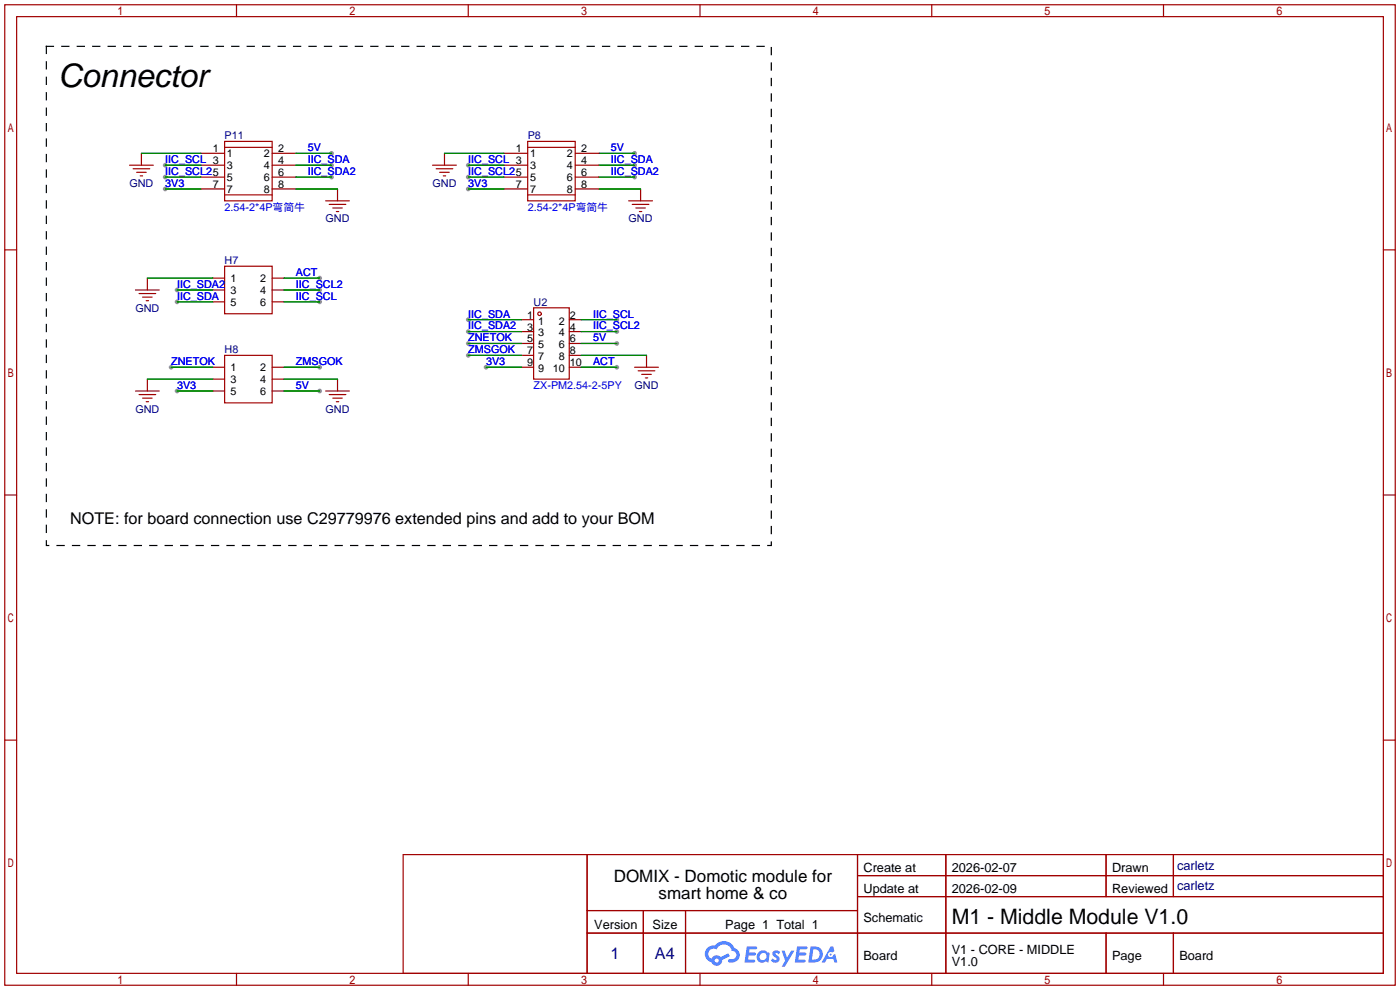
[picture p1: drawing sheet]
<svg xmlns="http://www.w3.org/2000/svg" width="299mm" height="212mm" viewBox="0 0 299 212" stroke-linecap="round" stroke-linejoin="round" font-family="sans-serif">
<g fill="#999">
<circle cx="37.8" cy="64.5" r=".51"/>
<circle cx="37.8" cy="62" r=".51"/>
<circle cx="68.3" cy="64.5" r=".51"/>
<circle cx="68.3" cy="62" r=".51"/>
<circle cx="68.3" cy="59.4" r=".51"/>
<circle cx="36.6" cy="78.5" r=".51"/>
<circle cx="68.3" cy="78.5" r=".51"/>
<circle cx="37.8" cy="83.6" r=".51"/>
<circle cx="68.3" cy="83.6" r=".51"/>
<circle cx="35.3" cy="35.3" r=".51"/>
<circle cx="35.3" cy="37.8" r=".51"/>
<circle cx="35.3" cy="40.4" r=".51"/>
<circle cx="70.9" cy="35.3" r=".51"/>
<circle cx="70.9" cy="32.8" r=".51"/>
<circle cx="70.9" cy="37.8" r=".51"/>
<circle cx="100.1" cy="68.3" r=".51"/>
<circle cx="100.1" cy="73.4" r=".51"/>
<circle cx="100.1" cy="75.9" r=".51"/>
<circle cx="103.9" cy="78.5" r=".51"/>
<circle cx="100.1" cy="70.9" r=".51"/>
<circle cx="131.8" cy="78.5" r=".51"/>
<circle cx="131.8" cy="70.9" r=".51"/>
<circle cx="131.8" cy="68.3" r=".51"/>
<circle cx="131.8" cy="73.4" r=".51"/>
<circle cx="135.6" cy="37.8" r=".51"/>
<circle cx="135.6" cy="35.3" r=".51"/>
<circle cx="135.6" cy="32.8" r=".51"/>
<circle cx="100.1" cy="35.3" r=".51"/>
<circle cx="100.1" cy="40.4" r=".51"/>
<circle cx="100.1" cy="37.8" r=".51"/>
</g>
<g fill="none" stroke="#a10000" stroke-width=".25">
<path d="M1 1h297.2v209.6h-297.2zM3.6 3.6h292.1v204.4h-292.1zM50.5 1v2.6M100.1 1v2.6M149.6 1v2.6M199.1 1v2.6M248.7 1v2.6M1 53.4h2.6M295.7 53.4h2.5M1 105.8h2.6M295.7 105.8h2.5M1 158.2h2.6"/>
<path d="M295.7 158.2h2.5M50.5 208v2.6M100.1 208v2.6M149.6 208v2.6M199.1 208v2.6M248.7 208v2.6"/>
</g>
<g fill="#5487ff">
<path d="M165.3 203.3a.99 .99 0 0 1 1.4 .2l-.3 .5a.39 .39 0 0 0-.3-.3 .39 .39 0 0 0-.4 .1l.1 .1a1.02 1.02 0 0 1 .6 1.6 1.17 1.17 0 0 1-1.7-.2l.4-.5 .6 .4 .3-.1v-.3a1.01 1.01 0 0 1-.7-1.5z"/>
<path d="M167.1 203.2h.6l.5 1.5 .9-1.5h.7l-2.1 3.4h-.7l.8-1.3z"/>
<path d="M159.6 202.3h1.9l.3 .1-.1 .4-1.5 .1-.1 .7h1.2l.3 .3-.3 .3h-1.3l-.1 .9h1.4l.1 .3-.1 .2-2.2 .1z"/>
<path d="M170.4 202.3h1.9l.2 .1-.1 .4-1.5 .1-.1 .7h1.3l.3 .3-.4 .3h-1.2l-.2 .9h1.4l.2 .3-.2 .2-2.1 .1z"/>
<path d="M177.5 202.3h.6l.2 1-.5 .3a.57 .57 0 0 0-.8 .2 .57 .57 0 0 0 .4 .8 .57 .57 0 0 0 .7-.5l.4-.2 .5 1.8h-.7l-.2-.7h-1.4l-.4 .7h-.7z"/>
<path d="M173.2 202.3l-.4 3.4h1.1a1.73 1.73 0 0 0 1.9-1.7 1.73 1.73 0 0 0-2-1.7zM173.8 202.9a1.14 1.14 0 0 1 1.4 1.1 1.14 1.14 0 0 1-1.5 1.1h-.2z"/>
<path d="M162 203.6a1.26 1.26 0 0 0 0 1.8 1.26 1.26 0 0 0 1.7 .1l.5 .2 .3-1.9-.1-.2h-.4a1.21 1.21 0 0 0-2 0zM162.6 203.9a.76 .76 0 0 1 1 0 .76 .76 0 0 1 .1 1.1 .76 .76 0 0 1-1 .1l-.4-.6z"/>
<path d="M151.2 202.6a1.81 1.81 0 0 0 .9 3 1.18 1.18 0 0 0 1.3 .8 1.18 1.18 0 0 0 .9-1.2l1.7-.9-.4-.6-1.5 .8a1.2 1.2 0 0 0-2 .4 1.14 1.14 0 0 1-.6-1.6 1.14 1.14 0 0 1 1.7-.4 1.73 1.73 0 0 1 1.7-1.1 1.73 1.73 0 0 1 1.6 1.4 .94 .94 0 0 1 .8 1.2 .94 .94 0 0 1-1.3 .6 .36 .36 0 0 0-.4 .3 .36 .36 0 0 0 .3 .4 1.63 1.63 0 0 0 2.1-1 1.63 1.63 0 0 0-1-2.1 2.43 2.43 0 0 0-4.2-.5l-1 .1zM152.7 205.3a.45 .45 0 0 1 .9 0 .45 .45 0 0 1-.9 0z"/>
<circle cx="177.5" cy="204" r=".22"/>
</g>
<g fill="none" stroke="#a10000" stroke-width=".25">
<path d="M27.7 35.3h5.1M28.4 36.1h3.6M29.2 36.8h2M30 37.6h.5M30.2 32.8v2.5M42.9 32.8h5.1M42.9 35.3h5.1M42.9 37.8h5.1M48 30.2h10.2v12.7h-10.2zM48 31.5h10.2M58.2 32.8h5M58.2 35.3h5"/>
<path d="M58.2 37.8h5M92.5 35.3h5M93.2 36.1h3.6M94 36.8h2M94.7 37.6h.5M95 32.8v2.5M107.7 32.8h5.1M107.7 35.3h5.1M107.7 37.8h5.1M112.8 30.2h10.1v12.7h-10.1zM112.8 31.5h10.1M122.9 32.8h5.1"/>
<path d="M122.9 35.3h5.1M122.9 37.8h5.1M31.5 59.4v2.6M42.9 40.4h5.1M45.5 59.4h2.5M48 56.9h10.2v10.2h-10.2zM48 41.7h10.2M58.2 59.4h2.5M58.2 40.4h5M69.6 42.9h5.1M70.4 43.7h3.5M71.1 44.4h2.1"/>
<path d="M71.9 45.2h.5M72.1 40.4v2.5M107.7 40.4h5.1M112.8 41.7h10.1M122.9 40.4h5.1M134.4 42.9h5M135.1 43.7h3.6M135.9 44.4h2M136.7 45.2h.5M136.9 40.4v2.5M29 62h5M29.7 62.7h3.6"/>
<path d="M30.5 63.5h2M31.2 64.3h.5M45.5 62h2.5M45.5 64.5h2.5M45.5 78.5h2.5M48 75.9h10.2v10.2h-10.2zM58.2 62h2.5M58.2 64.5h2.5M58.2 78.5h2.5M111.5 78.5h2.5M111.5 68.3h2.5M111.5 70.9h2.5"/>
<path d="M111.5 75.9h2.5M111.5 73.4h2.5M114 65.8h7.7v15.2h-7.7zM121.7 78.5h2.5M121.7 68.3h2.5M121.7 70.9h2.5M121.7 75.9h2.5M121.7 73.4h2.5M135.6 78.5h5.1M136.4 79.2h3.6M138.2 75.9v2.6M29 83.6h5"/>
<path d="M29.7 84.3h3.6M30.5 85.1h2M31.2 85.9h.5M31.5 81v2.6M45.5 81h2.5M45.5 83.6h2.5M58.2 81h2.5M58.2 83.6h2.5M69.6 83.6h5.1M70.4 84.3h3.5M71.1 85.1h2.1M71.9 85.9h.5"/>
<path d="M72.1 81v2.6M137.2 80h2M137.9 80.8h.5M86.2 182.6h209.5v25.4h-209.5zM125.5 182.6v25.4M125.5 194.6h57.8M125.5 199.4h170.2M137.5 194.6v13.4M146.5 194.6v13.4M183.3 182.6v25.4M183.3 187.1h112.4M183.3 191.6h112.4"/>
<path d="M202.1 182.6v25.4M236.4 182.6v9M236.4 199.4v8.6M250.8 182.6v9M250.8 199.4v8.6"/>
<circle cx="115.3" cy="67.1" r=".38"/>
</g>
<path d="M9.9 9.9h154.9v106.7h-154.9z" fill="none" stroke="#000" stroke-width=".25" stroke-dasharray="1.5 1.8"/>
<g fill="none" stroke="#008700" stroke-width=".25">
<path d="M30.2 32.8h12.7M35.3 35.3h7.6M35.3 37.8h7.6M63.2 35.3h7.7M63.2 37.8h7.7M63.2 32.8h7.7M95 32.8h12.7M100.1 35.3h7.6M100.1 37.8h7.6M128 35.3h7.6M128 37.8h7.6M128 32.8h7.6"/>
<path d="M31.5 59.4h14M35.3 40.4h7.6M60.7 59.4h7.6M63.2 40.4h8.9M100.1 40.4h7.6M128 40.4h8.9M36.6 78.5h8.9M37.8 64.5h7.7M37.8 62h7.7M60.7 64.5h7.6M60.7 62h7.6M60.7 78.5h7.6"/>
<path d="M100.1 68.3h11.4M100.1 73.4h11.4M100.1 75.9h11.4M100.1 70.9h11.4M103.9 78.5h7.6M124.2 78.5h7.6M124.2 68.3h7.6M124.2 73.4h7.6M124.2 75.9h14M124.2 70.9h7.6M31.5 81h14M37.8 83.6h7.7"/>
<path d="M60.7 83.6h7.6M60.7 81h11.4"/>
</g>
<text font-size="6.9" x="12.4" y="18.7">Connector</text>
<text font-size="4.5" x="203.4" y="197.5">M1 - Middle Module V1.0</text>
<g font-size="3.6">
<text x="131.2" y="188.5">DOMIX - Domotic module for</text>
<text x="140.8" y="192.2">smart home &amp; co</text>
</g>
<text font-size="3.5" x="15" y="112.1">NOTE: for board connection use C29779976 extended pins and add to your BOM</text>
<g font-size="3.5" fill="#000080">
<text x="130.5" y="204.9">1</text>
<text x="140" y="204.9">A4</text>
</g>
<g font-size="2.7" fill="#000080">
<text x="251.6" y="185.9">carletz</text>
<text x="251.6" y="190.2">carletz</text>
</g>
<g font-size="2.7">
<text x="184.5" y="186.3">Create at</text>
<text x="184.5" y="190.8">Update at</text>
<text x="203.4" y="186.3">2026-02-07</text>
<text x="203.4" y="190.8">2026-02-09</text>
<text x="237.7" y="186.3">Drawn</text>
<text x="237.7" y="190.8">Reviewed</text>
<text x="184.5" y="197">Schematic</text>
<text x="127" y="198.5">Version</text>
<text x="139.5" y="198.5">Size</text>
<text x="155" y="198.5">Page 1 Total 1</text>
<text x="203.4" y="203.8">V1 - CORE - MIDDLE</text>
<text x="184.5" y="205.2">Board</text>
<text x="203.4" y="206.5">V1.0</text>
<text x="237.7" y="205.2">Page</text>
<text x="252.1" y="205.2">Board</text>
</g>
<g font-size="2.3" fill="#000080">
<text x="48" y="29.8">P11</text>
<text x="112.8" y="29.8">P8</text>
<text x="27.7" y="39.9">GND</text>
<text x="92.4" y="39.9">GND</text>
<text x="69.6" y="47.5">GND</text>
<text x="134.3" y="47.5">GND</text>
<text x="48" y="56.4">H7</text>
<text x="114" y="65.3">U2</text>
<text x="28.9" y="66.6">GND</text>
<text x="48" y="75.5">H8</text>
<text x="135.6" y="83.1">GND</text>
<text x="28.9" y="88.2">GND</text>
<text x="69.6" y="88.2">GND</text>
</g>
<g font-size="2.3" fill="#00f">
<text x="35.3" y="34.8">IIC_SCL 3</text>
<text x="65.8" y="34.8">IIC_SDA</text>
<text x="65.8" y="32.3">5V</text>
<text x="100.1" y="34.8">IIC_SCL 3</text>
<text x="130.6" y="34.8">IIC_SDA</text>
<text x="130.6" y="32.3">5V</text>
<text x="35.3" y="37.4">IIC_SCL25</text>
<text x="35.3" y="39.9">3V3</text>
<text x="65.8" y="37.4">IIC_SDA2</text>
<text x="100.1" y="39.9">3V3</text>
<text x="100.1" y="37.4">IIC_SCL25</text>
<text x="130.6" y="37.4">IIC_SDA2</text>
<text x="48" y="45">2.54-2*4P弯简牛</text>
<text x="112.8" y="45">2.54-2*4P弯简牛</text>
<text x="63.2" y="59">ACT</text>
<text x="37.8" y="64.1">IIC_SDA</text>
<text x="37.8" y="61.5">IIC_SDA2</text>
<text x="63.2" y="64.1">IIC_SCL</text>
<text x="63.2" y="61.5">IIC_SCL2</text>
<text x="100.1" y="67.9">IIC_SDA</text>
<text x="100.1" y="70.4">IIC_SDA2</text>
<text x="126.7" y="70.4">IIC_SCL2</text>
<text x="126.7" y="67.9">IIC_SCL</text>
<text x="100.1" y="72.9">ZNETOK</text>
<text x="100.1" y="75.5">ZMSGOK</text>
<text x="126.7" y="72.9">5V</text>
<text x="36.6" y="78">ZNETOK</text>
<text x="37.8" y="83.1">3V3</text>
<text x="63.2" y="78">ZMSGOK</text>
<text x="63.2" y="83.1">5V</text>
<text x="103.9" y="78">3V3</text>
<text x="114" y="83.1">ZX-PM2.54-2-5PY</text>
<text x="126.7" y="78">ACT</text>
</g>
<g font-size="2.3">
<text x="45.5" y="32.5">1</text>
<text x="48.5" y="33.6">1</text>
<text x="56.4" y="33.6">2</text>
<text x="59.4" y="32.5">2</text>
<text x="59.4" y="35.1">4</text>
<text x="110.2" y="32.5">1</text>
<text x="113.3" y="33.6">1</text>
<text x="121.1" y="33.6">2</text>
<text x="124.2" y="32.5">2</text>
<text x="124.2" y="35.1">4</text>
<text x="45.5" y="40.2">7</text>
<text x="48.5" y="36.1">3</text>
<text x="48.5" y="38.6">5</text>
<text x="48.5" y="41.2">7</text>
<text x="56.4" y="36.1">4</text>
<text x="56.4" y="38.6">6</text>
<text x="56.4" y="41.2">8</text>
<text x="59.4" y="37.6">6</text>
<text x="59.4" y="40.2">8</text>
<text x="110.2" y="40.2">7</text>
<text x="113.3" y="36.1">3</text>
<text x="113.3" y="38.6">5</text>
<text x="113.3" y="41.2">7</text>
<text x="121.1" y="36.1">4</text>
<text x="121.1" y="38.6">6</text>
<text x="121.1" y="41.2">8</text>
<text x="124.2" y="37.6">6</text>
<text x="124.2" y="40.2">8</text>
<text x="49.3" y="60.2">1</text>
<text x="49.3" y="62.8">3</text>
<text x="49.3" y="65.3">5</text>
<text x="55.6" y="60.2">2</text>
<text x="55.6" y="62.8">4</text>
<text x="55.6" y="65.3">6</text>
<text x="112.6" y="68.1">1</text>
<text x="112.6" y="70.6">3</text>
<text x="115" y="69.4">1</text>
<text x="115" y="71.9">3</text>
<text x="119.4" y="71.9">4</text>
<text x="119.4" y="69.4">2</text>
<text x="121.8" y="70.6">4</text>
<text x="121.8" y="68.1">2</text>
<text x="112.6" y="73.2">5</text>
<text x="112.6" y="75.7">7</text>
<text x="115" y="74.4">5</text>
<text x="115" y="77">7</text>
<text x="119.4" y="77">8</text>
<text x="119.4" y="74.4">6</text>
<text x="121.8" y="75.7">8</text>
<text x="121.8" y="73.2">6</text>
<text x="49.3" y="79.3">1</text>
<text x="49.3" y="81.8">3</text>
<text x="55.6" y="79.3">2</text>
<text x="55.6" y="81.8">4</text>
<text x="112.6" y="78.3">9</text>
<text x="115" y="79.5">9</text>
<text x="118.2" y="79.5">10</text>
<text x="121.8" y="78.3">10</text>
<text x="49.3" y="84.4">5</text>
<text x="55.6" y="84.4">6</text>
</g>
</svg>
